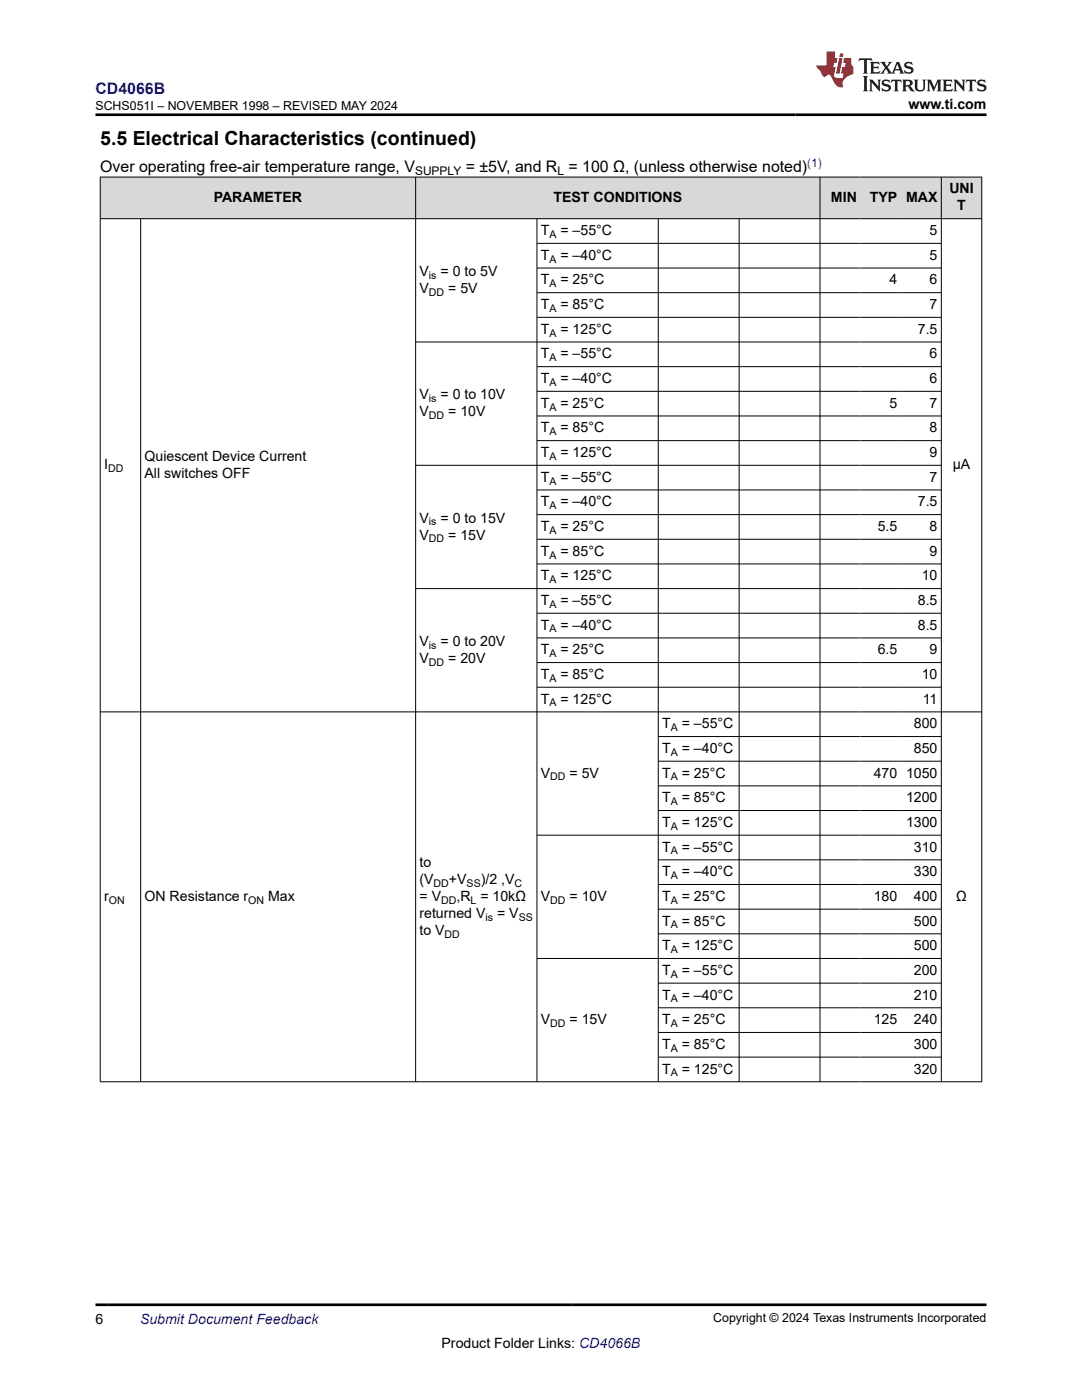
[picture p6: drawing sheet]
<svg xmlns="http://www.w3.org/2000/svg" width="216mm" height="279mm" viewBox="0 0 216 279" stroke-linecap="round" stroke-linejoin="round" font-family="sans-serif">
<g fill="#d8d8d8">
<path d="M20 35.3h175.9v8.3h-175.9z" fill-rule="evenodd"/>
<path d="M20.1 35.4h62.8v8.2h-62.8z" fill-rule="evenodd"/>
<path d="M83 35.4h80.6v8.2h-80.6z" fill-rule="evenodd"/>
<path d="M163.7 35.4h8v8.2h-8z" fill-rule="evenodd"/>
<path d="M171.7 35.4h8.1v8.2h-8.1z" fill-rule="evenodd"/>
<path d="M179.8 35.4h8v8.2h-8z" fill-rule="evenodd"/>
<path d="M187.9 35.4h7.9v8.2h-7.9z" fill-rule="evenodd"/>
</g>
<g fill="none" stroke="#000" stroke-width=".2">
<path d="M19.9 35.3h176.1M20 35.3v180.7M82.9 35.3v180.7M163.6 35.3v180.7M187.8 35.3v180.7M195.9 35.3v180.7M19.9 43.6h176.1M28.1 43.6v172.4M107.1 43.6v172.4M107.1 48.6h80.8M107.1 53.5h80.8M107.1 58.4h80.8"/>
<path d="M131.3 43.6v172.4M147.5 43.6v172.4M82.9 68.3h105M107.1 63.3h80.8M107.1 73.2h80.8M107.1 78.1h80.8M82.9 92.9h105M107.1 83h80.8M107.1 87.9h80.8M107.1 97.8h80.8M82.9 117.5h105M107.1 102.7h80.8"/>
<path d="M107.1 107.6h80.8M107.1 112.5h80.8M107.1 122.4h80.8M107.1 127.3h80.8M107.1 132.2h80.8M107.1 137.2h80.8M19.9 142.1h176.1M131.3 147h56.6M131.3 151.9h56.6M131.3 156.8h56.6M131.3 161.8h56.6M131.3 171.6h56.6"/>
<path d="M131.3 176.5h56.6M187.9 166.7h-80.8M131.3 181.4h56.6M131.3 186.4h56.6M131.3 196.2h56.6M187.9 191.3h-80.8M19.9 215.9h176.1M131.3 201.1h56.6M131.3 206h56.6M131.3 211h56.6"/>
</g>
<path d="M171.5 11.6l-.2 .6 .5-.2h.6v.1v2.2l-.2 .4h1l-.2-.4v-2.2v-.1h.5l.5 .2-.1-.6zM173.6 12.4l.2 .3v1.6l-.2 .4h1.9l.1-.6a1.08 1.08 0 0 1-1.3 .2v-.7h.6l.4 .2v-.7l-.4 .2h-.6v-.5l.2-.2a1 1 0 0 1 1 .3l-.1-.5zM175.7 12.4l.9 1.1-1 1.2h.9l-.2-.2 .5-.8 .4 .8-.2 .2h1.6l-.2-.2 .2-.5h.9l.1 .5-.1 .2h.9l-.2-.4-.8-1.9h-.5l-.9 2.1-.9-1.1 .9-1h-.8l.2 .2-.4 .6-.4-.6 .2-.2zM179 12.8l.4 1h-.7zM180.7 12.5a.65 .65 0 0 0-.2 .7 .65 .65 0 0 0 .6 .5l.6 .1 .1 .3a.79 .79 0 0 1-.7 .4 .79 .79 0 0 1-.7-.5l.1 .7 .2-.1a.93 .93 0 0 0 1.1 0 .93 .93 0 0 0 .4-.9 1.46 1.46 0 0 0-1.2-.6l-.1-.3a1.09 1.09 0 0 1 1.2 .2l-.2-.6-.1 .1-.5-.2zM172.2 15.2l.2 .4v2.2l-.2 .4h1l-.2-.4v-2.2l.2-.4zM173.4 15.9l.2 .4v1.5l-.2 .4h.8l-.3-.4 .1-1.3 1.6 1.8v-2l.2-.4h-.7l.1 .2 .1 1.1-1.2-1.3zM176.2 16a.65 .65 0 0 0-.2 .8 .65 .65 0 0 0 .6 .4l.6 .2 .1 .2a.79 .79 0 0 1-.7 .4 .79 .79 0 0 1-.7-.5l.1 .7 .2-.1a.93 .93 0 0 0 1.1 .1 .93 .93 0 0 0 .4-1 1.46 1.46 0 0 0-1.2-.5l-.1-.4a1.09 1.09 0 0 1 1.2 .2l-.1-.6-.2 .1-.5-.1zM177.9 15.9l-.1 .6a.63 .63 0 0 1 .8-.3v1.6l-.3 .4h1l-.2-.4v-1.6a.66 .66 0 0 1 .8 .3l-.1-.6zM180 15.9l.2 .4v1.5l-.2 .4h1l-.2-.2-.1-.7h.5l.1 .2a.79 .79 0 0 0 1.2 .6l-1-.9a.61 .61 0 0 0 .6-.6 .61 .61 0 0 0-.5-.7zM180.8 16.2h.1a.47 .47 0 0 1 .5 .1 .47 .47 0 0 1 .1 .5l-.1 .1-.7 .1zM182.3 15.9l.2 .2a2.27 2.27 0 0 0 .4 2 1.04 1.04 0 0 0 1.7-.7v-1.3l.2-.2h-.8l.2 .4v1.1a.6 .6 0 0 1-.6 .6 .6 .6 0 0 1-.6-.6v-1.1l.3-.4zM184.9 15.9l.2 .4v1.5l-.2 .4h.8l-.3-.4v-1.4l.9 1.9 .9-1.9v1.4l-.3 .4h1l-.2-.4v-1.5l.2-.4h-.8l-.7 1.5-.6-1.5zM188.1 15.9l.2 .4v1.5l-.2 .4h1.9l.1-.6a1.09 1.09 0 0 1-1.3 .2v-.7h.6l.4 .2v-.6l-.4 .2h-.6v-.6l.2-.1a1.01 1.01 0 0 1 1 .3l-.1-.6zM190.2 15.9l.3 .4v1.5l-.3 .4h.8l-.2-.4v-1.3l1.6 1.8v-2l.2-.4h-.7l.2 .2v1.1l-1.2-1.3zM192.8 15.9l-.1 .6a.63 .63 0 0 1 .8-.3v1.6l-.3 .4h1l-.2-.4v-1.6a.66 .66 0 0 1 .8 .3l-.1-.6zM195.2 16a.65 .65 0 0 0-.2 .8 .65 .65 0 0 0 .6 .4l.6 .2 .2 .2a.79 .79 0 0 1-.7 .4 .79 .79 0 0 1-.7-.5l.1 .7 .2-.1a.93 .93 0 0 0 1 .1 .93 .93 0 0 0 .5-1 1.46 1.46 0 0 0-1.3-.5v-.4a1.09 1.09 0 0 1 1.2 .2l-.2-.6-.2 .1-.5-.1z" fill="#231f20"/>
<path d="M164.9 10.3v2.7h-2l.1 .4 .8 1a.95 .95 0 0 0 1 .9 .59 .59 0 0 1 .5-.4 .59 .59 0 0 1 .5 .3l.4 .8a1.59 1.59 0 0 0 2.1 1.4 1.61 1.61 0 0 1 1-2.3l1-.3-.1-1.5a1.59 1.59 0 0 1-.3-1.7h-1.5l-.2 .9h.6l-.2 .9h-.5l-.2 .9v.3l.4 .1-.1 .9h-.7a.73 .73 0 0 1-1-.7l.3-1.5h-.5l.1-.9h.5l.2-.9h-.5v-1.3zM167.4 11.6l-.6 3.1h.7l.6-3.1zM167.6 10.7l-.1 .6h.7l.1-.6z" fill="#ed1c24"/>
<path d="M19 22.9h177.8M19 260.4h177.8" fill="none" stroke="#000" stroke-width=".53"/>
<text font-size="3.9" x="20" y="28.8">5.5 Electrical Characteristics (continued)</text>
<text font-size="3.2" fill="#00f" x="19" y="18.7">CD4066B</text>
<g font-size="3.2">
<text x="20" y="34.3">Over operating free-air temperature range, V</text>
<text x="92.9" y="34.3">= ±5V, and R = 100 Ω, (unless otherwise noted)</text>
</g>
<g font-size="2.8">
<text x="181.3" y="21.8">www.ti.com</text>
<text x="42.6" y="40.3">PARAMETER</text>
<text x="110.4" y="40.3">TEST CONDITIONS</text>
<text x="165.8" y="40.3">MIN</text>
<text x="173.6" y="40.3">TYP</text>
<text x="180.8" y="40.3">MAX</text>
<text x="189.4" y="38.6">UNI</text>
<text x="191" y="42">T</text>
<text x="107.9" y="46.9">T</text>
<text x="111.8" y="46.9">= –55°C</text>
<text x="185.5" y="46.9">5</text>
<text x="107.9" y="51.8">T</text>
<text x="111.8" y="51.8">= –40°C</text>
<text x="185.5" y="51.8">5</text>
<text x="83.7" y="58.5">V</text>
<text x="83.7" y="55.1">V</text>
<text x="87.9" y="55.1">= 0 to 5V</text>
<text x="89.4" y="58.5">= 5V</text>
<text x="107.9" y="56.8">T</text>
<text x="111.8" y="56.8">= 25°C</text>
<text x="177.5" y="56.8">4</text>
<text x="185.5" y="56.8">6</text>
<text x="107.9" y="61.7">T</text>
<text x="111.8" y="61.7">= 85°C</text>
<text x="185.5" y="61.7">7</text>
<text x="107.9" y="66.6">T</text>
<text x="107.9" y="71.5">T</text>
<text x="111.8" y="66.6">= 125°C</text>
<text x="111.8" y="71.5">= –55°C</text>
<text x="183.1" y="66.6">7.5</text>
<text x="185.5" y="71.5">6</text>
<text x="107.9" y="76.4">T</text>
<text x="111.8" y="76.4">= –40°C</text>
<text x="185.5" y="76.4">6</text>
<text x="83.7" y="79.7">V</text>
<text x="83.7" y="83.1">V</text>
<text x="87.9" y="79.7">= 0 to 10V</text>
<text x="89.4" y="83.1">= 10V</text>
<text x="107.9" y="81.4">T</text>
<text x="111.8" y="81.4">= 25°C</text>
<text x="177.5" y="81.4">5</text>
<text x="185.5" y="81.4">7</text>
<text x="107.9" y="86.3">T</text>
<text x="111.8" y="86.3">= 85°C</text>
<text x="185.5" y="86.3">8</text>
<text x="20.8" y="93.7">I</text>
<text x="28.8" y="92">Quiescent Device Current</text>
<text x="28.8" y="95.4">All switches OFF</text>
<text x="107.9" y="91.2">T</text>
<text x="111.8" y="91.2">= 125°C</text>
<text x="185.5" y="91.2">9</text>
<text x="190.1" y="93.7">µA</text>
<text x="107.9" y="96.1">T</text>
<text x="107.9" y="101.1">T</text>
<text x="111.8" y="96.1">= –55°C</text>
<text x="111.8" y="101.1">= –40°C</text>
<text x="183.1" y="101.1">7.5</text>
<text x="185.5" y="96.1">7</text>
<text x="83.7" y="104.3">V</text>
<text x="83.7" y="107.7">V</text>
<text x="87.9" y="104.3">= 0 to 15V</text>
<text x="89.4" y="107.7">= 15V</text>
<text x="107.9" y="106">T</text>
<text x="111.8" y="106">= 25°C</text>
<text x="175.1" y="106">5.5</text>
<text x="185.5" y="106">8</text>
<text x="107.9" y="110.9">T</text>
<text x="111.8" y="110.9">= 85°C</text>
<text x="185.5" y="110.9">9</text>
<text x="107.9" y="115.8">T</text>
<text x="111.8" y="115.8">= 125°C</text>
<text x="183.9" y="115.8">10</text>
<text x="107.9" y="120.7">T</text>
<text x="107.9" y="125.7">T</text>
<text x="111.8" y="120.7">= –55°C</text>
<text x="111.8" y="125.7">= –40°C</text>
<text x="183.1" y="120.7">8.5</text>
<text x="183.1" y="125.7">8.5</text>
<text x="83.7" y="128.9">V</text>
<text x="87.9" y="128.9">= 0 to 20V</text>
<text x="107.9" y="130.6">T</text>
<text x="111.8" y="130.6">= 25°C</text>
<text x="175.1" y="130.6">6.5</text>
<text x="185.5" y="130.6">9</text>
<text x="83.7" y="132.3">V</text>
<text x="89.4" y="132.3">= 20V</text>
<text x="107.9" y="135.5">T</text>
<text x="111.8" y="135.5">= 85°C</text>
<text x="183.9" y="135.5">10</text>
<text x="107.9" y="140.4">T</text>
<text x="111.8" y="140.4">= 125°C</text>
<text x="184.1" y="140.4">11</text>
<text x="132.1" y="145.3">T</text>
<text x="136" y="145.3">= –55°C</text>
<text x="182.4" y="145.3">800</text>
<text x="107.9" y="155.2">V</text>
<text x="113.6" y="155.2">= 5V</text>
<text x="132.1" y="150.3">T</text>
<text x="132.1" y="155.2">T</text>
<text x="136" y="150.3">= –40°C</text>
<text x="136" y="155.2">= 25°C</text>
<text x="174.3" y="155.2">470</text>
<text x="180.8" y="155.2">1050</text>
<text x="182.4" y="150.3">850</text>
<text x="132.1" y="160.1">T</text>
<text x="136" y="160.1">= 85°C</text>
<text x="180.8" y="160.1">1200</text>
<text x="132.1" y="165">T</text>
<text x="136" y="165">= 125°C</text>
<text x="180.8" y="165">1300</text>
<text x="83.7" y="173">to</text>
<text x="132.1" y="170">T</text>
<text x="136" y="170">= –55°C</text>
<text x="182.4" y="170">310</text>
<text x="20.8" y="179.8">r</text>
<text x="28.8" y="179.8">ON Resistance r</text>
<text x="53.5" y="179.8">Max</text>
<text x="83.7" y="176.4">(V</text>
<text x="83.7" y="179.8">= V</text>
<text x="89.6" y="176.4">+V</text>
<text x="91.1" y="179.8">,R = 10kΩ</text>
<text x="95.9" y="176.4">)/2 ,V</text>
<text x="107.9" y="179.8">V</text>
<text x="113.6" y="179.8">= 10V</text>
<text x="132.1" y="174.9">T</text>
<text x="132.1" y="179.8">T</text>
<text x="136" y="174.9">= –40°C</text>
<text x="136" y="179.8">= 25°C</text>
<text x="174.3" y="179.8">180</text>
<text x="182.4" y="174.9">330</text>
<text x="182.4" y="179.8">400</text>
<text x="190.8" y="179.8">Ω</text>
<text x="83.7" y="183.2">returned V</text>
<text x="99.2" y="183.2">= V</text>
<text x="132.1" y="184.7">T</text>
<text x="136" y="184.7">= 85°C</text>
<text x="182.4" y="184.7">500</text>
<text x="83.7" y="186.6">to V</text>
<text x="132.1" y="189.6">T</text>
<text x="136" y="189.6">= 125°C</text>
<text x="182.4" y="189.6">500</text>
<text x="132.1" y="194.6">T</text>
<text x="136" y="194.6">= –55°C</text>
<text x="182.4" y="194.6">200</text>
<text x="132.1" y="199.5">T</text>
<text x="136" y="199.5">= –40°C</text>
<text x="182.4" y="199.5">210</text>
<text x="107.9" y="204.4">V</text>
<text x="113.6" y="204.4">= 15V</text>
<text x="132.1" y="204.4">T</text>
<text x="132.1" y="209.3">T</text>
<text x="136" y="204.4">= 25°C</text>
<text x="136" y="209.3">= 85°C</text>
<text x="174.3" y="204.4">125</text>
<text x="182.4" y="204.4">240</text>
<text x="182.4" y="209.3">300</text>
<text x="132.1" y="214.2">T</text>
<text x="136" y="214.2">= 125°C</text>
<text x="182.4" y="214.2">320</text>
<text x="19" y="264.2">6</text>
<text x="88.1" y="269">Product Folder Links: CD4066B</text>
</g>
<text font-size="2.8" fill="#00f" x="27.9" y="264.2">Submit Document Feedback</text>
<g font-size="2.5">
<text x="19.1" y="21.9">SCHS051I – NOVEMBER 1998 – REVISED MAY 2024</text>
<text x="142.3" y="263.9">Copyright © 2024 Texas Instruments Incorporated</text>
</g>
<g font-size="2.4">
<text x="82.8" y="34.9">SUPPLY</text>
<text x="111.2" y="34.9">L</text>
</g>
<text font-size="2.4" fill="#00f" x="161.1" y="33.2">(1)</text>
<g font-size="2.1">
<text x="109.6" y="47.5">A</text>
<text x="109.6" y="52.4">A</text>
<text x="85.6" y="55.6">is</text>
<text x="85.6" y="59">DD</text>
<text x="109.6" y="57.3">A</text>
<text x="109.6" y="62.2">A</text>
<text x="109.6" y="67.2">A</text>
<text x="109.6" y="72.1">A</text>
<text x="109.6" y="77">A</text>
<text x="85.6" y="83.6">DD</text>
<text x="85.6" y="80.2">is</text>
<text x="109.6" y="81.9">A</text>
<text x="109.6" y="86.9">A</text>
<text x="21.6" y="94.2">DD</text>
<text x="109.6" y="91.8">A</text>
<text x="109.6" y="96.7">A</text>
<text x="109.6" y="101.6">A</text>
<text x="85.6" y="104.8">is</text>
<text x="109.6" y="106.5">A</text>
<text x="85.6" y="108.2">DD</text>
<text x="109.6" y="111.5">A</text>
<text x="109.6" y="116.4">A</text>
<text x="109.6" y="121.3">A</text>
<text x="85.6" y="129.5">is</text>
<text x="109.6" y="126.2">A</text>
<text x="109.6" y="131.1">A</text>
<text x="85.6" y="132.8">DD</text>
<text x="109.6" y="136.1">A</text>
<text x="109.6" y="141">A</text>
<text x="133.8" y="145.9">A</text>
<text x="109.8" y="155.8">DD</text>
<text x="133.8" y="150.8">A</text>
<text x="133.8" y="155.8">A</text>
<text x="133.8" y="160.7">A</text>
<text x="133.8" y="165.6">A</text>
<text x="133.8" y="170.5">A</text>
<text x="86.5" y="177">DD</text>
<text x="93.1" y="177">SS</text>
<text x="102.7" y="177">C</text>
<text x="133.8" y="175.4">A</text>
<text x="21.7" y="180.4">ON</text>
<text x="49.5" y="180.4">ON</text>
<text x="88" y="180.4">DD</text>
<text x="93.9" y="180.4">L</text>
<text x="96.9" y="183.7">is</text>
<text x="103.5" y="183.7">SS</text>
<text x="109.8" y="180.4">DD</text>
<text x="133.8" y="180.4">A</text>
<text x="133.8" y="185.3">A</text>
<text x="88.7" y="187.1">DD</text>
<text x="133.8" y="190.2">A</text>
<text x="133.8" y="195.1">A</text>
<text x="133.8" y="200">A</text>
<text x="109.8" y="205">DD</text>
<text x="133.8" y="205">A</text>
<text x="133.8" y="209.9">A</text>
<text x="133.8" y="214.8">A</text>
</g>
</svg>
